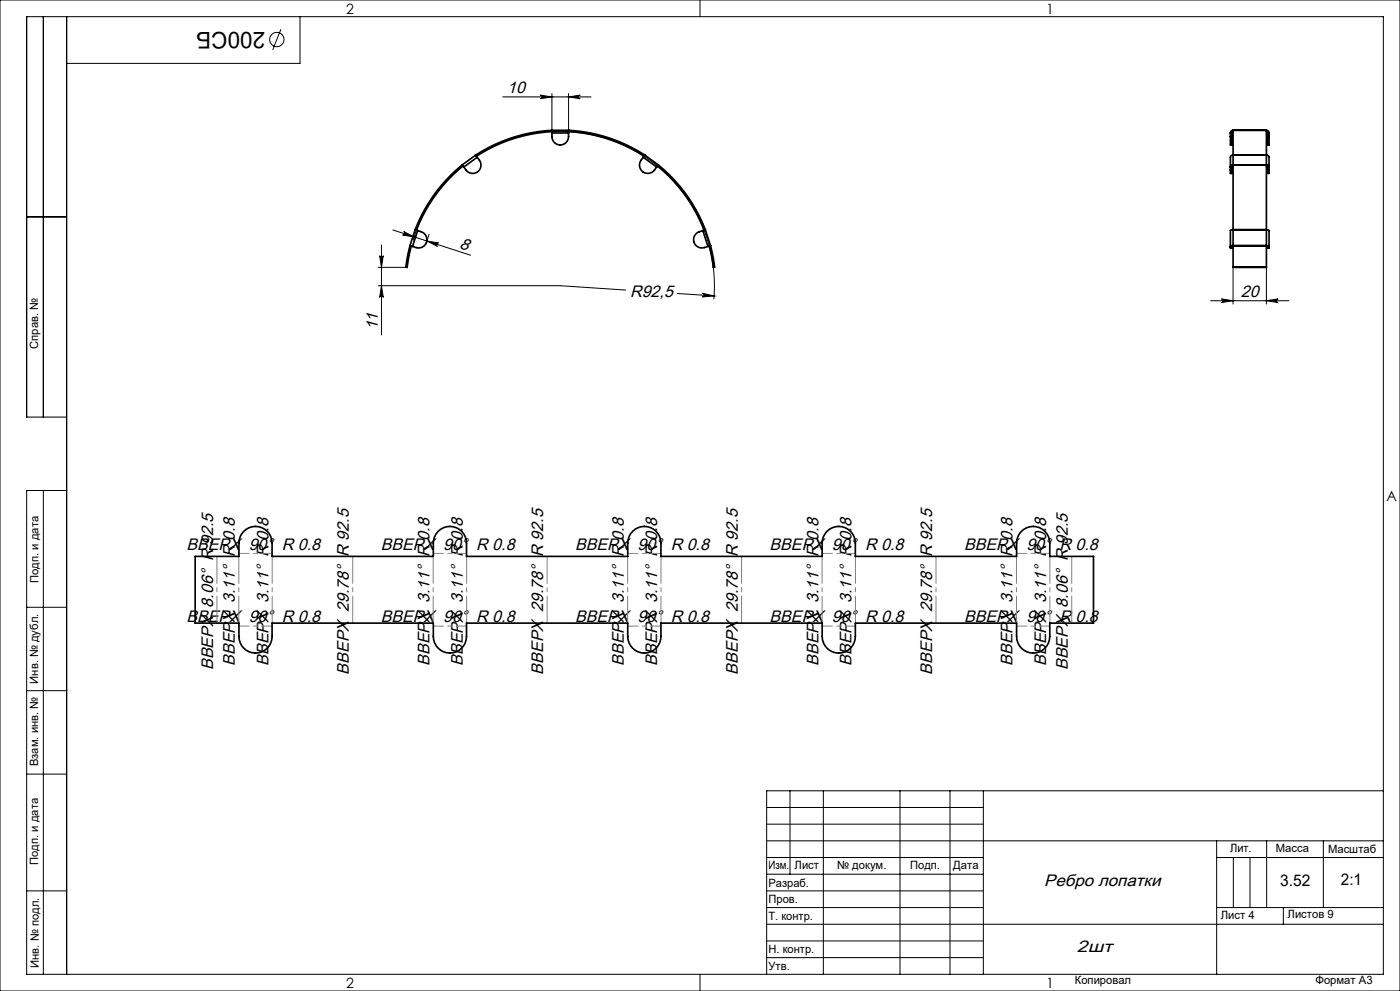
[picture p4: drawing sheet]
<svg xmlns="http://www.w3.org/2000/svg" width="420mm" height="297mm" viewBox="0 0 420 297" stroke-linecap="round" stroke-linejoin="round" font-family="sans-serif">
<g fill="none" stroke="#000" stroke-width=".3">
<path d="M0 0h420v297h-420zM13 5v120M20 5v287M84.3 8.8l-2.5 6.1M90 5v14h-70M210 0v5M150.8 29h26.5M162.1 28.5l3.5 .5-3.5 .6a.54 .54 0 0 0 .5-.6 .54 .54 0 0 0-.5-.5zM165.6 28v11.4a46.3 46.3 0 0 1 48.5 50.3M170.6 29l3.5-.5a.54 .54 0 0 0-.5 .5 .54 .54 0 0 0 .5 .6zM170.6 28v11.4M8 65h12"/>
<path d="M113.9 76.6a.54 .54 0 0 0 .5 .5 .54 .54 0 0 0 .6-.5l-.6 3.5zM114.4 73.4v27M117.9 68.9l23.2 7.6M121.1 69.4l3.2 1.6-3.5-.6a.54 .54 0 0 0 .6-.3 .54 .54 0 0 0-.3-.7zM124.9 69l-.9 3M128.1 72.2l3.5 .6a.54 .54 0 0 0-.7 .4 .54 .54 0 0 0 .3 .6zM128.7 70.2l-.9 3M113.4 85.6h54.7l19.6 1.3M113.4 80.1h8.7M114.4 85.6l.6 3.5a.54 .54 0 0 0-.6-.5 .54 .54 0 0 0-.5 .5zM203.2 88l11 .7M210.8 87.9l3.4 .8-3.5 .3a.54 .54 0 0 0 .5-.5 .54 .54 0 0 0-.4-.6z"/>
<path d="M363.2 90.1h23.4M366.4 89.6l3.5 .5-3.5 .6a.54 .54 0 0 0 .5-.6 .54 .54 0 0 0-.5-.5zM369.9 80.1v11M379.9 90.1l3.5-.5a.54 .54 0 0 0-.5 .5 .54 .54 0 0 0 .5 .6zM379.9 80.1v11M20 125h-12v-120h407v287h-407v-145h12M13 147v145M8 182h12M8 207h12M8 232h12M237 237v25M247 237v55"/>
<path d="M270 237v55M285 237v55M295 237v55M415 237h-185v55M230 257h65M230 242h65M230 247h65M230 252h185M365 252v40M365 257h50M370 257v15M375 257v15"/>
<path d="M380 252v20M397 252v20M8 267h12M230 262h65M230 267h65M230 272h65M230 277h185M365 272h50M385 272v5M210 292v5M230 282h65M230 287h65"/>
<circle cx="83" cy="11.8" r="2.15"/>
</g>
<path d="M71.7 165.9h9.9M130 165.9h10M188.3 165.9h10M246.6 165.9h10M305 165.9h9.9M81.6 187.6h-9.9M140 187.6h-10M198.3 187.6h-10M256.6 187.6h-10M314.9 187.6h-9.9" fill="none" stroke="#808080" stroke-width=".3" stroke-dasharray="15.2 1.3 1.3 1.3" stroke-dashoffset="12.2"/>
<g fill="none" stroke="#808080" stroke-width=".3" stroke-dasharray="15.2 1.3 1.3 1.3" stroke-dashoffset="7.1">
<path d="M65.1 166.7v20M71.6 166.7v20M130 166.7v20M188.3 166.7v20M246.6 166.7v20M304.9 166.7v20M81.7 186.7v-20M105.8 186.7v-20M140 186.7v-20M164.1 186.7v-20M198.3 186.7v-20M222.5 186.7v-20"/>
<path d="M256.6 186.7v-20M280.8 186.7v-20M315 186.7v-20M321.5 186.7v-20"/>
</g>
<g fill="#000">
<path d="M162.1 28.5l3.5 .5-3.5 .6a.54 .54 0 0 0 .5-.6 .54 .54 0 0 0-.5-.5zM170.6 29l3.5-.5a.54 .54 0 0 0-.5 .5 .54 .54 0 0 0 .5 .6zM210.8 87.9a.54 .54 0 0 1 .4 .6 .54 .54 0 0 1-.5 .5l3.5-.3zM366.4 89.6l3.5 .5-3.5 .6a.54 .54 0 0 0 .5-.6 .54 .54 0 0 0-.5-.5zM379.9 90.1l3.5-.5a.54 .54 0 0 0-.5 .5 .54 .54 0 0 0 .5 .6z"/>
<path d="M128.1 72.2l3.5 .6a.54 .54 0 0 0-.7 .4 .54 .54 0 0 0 .3 .6zM121.1 69.4l3.2 1.6-3.5-.6a.54 .54 0 0 0 .6-.3 .54 .54 0 0 0-.3-.7z"/>
<path d="M114.4 85.6l.6 3.5a.54 .54 0 0 0-.6-.5 .54 .54 0 0 0-.5 .5zM113.9 76.6a.54 .54 0 0 0 .5 .5 .54 .54 0 0 0 .6-.5l-.6 3.5z"/>
</g>
<g fill="none" stroke="#000" stroke-width=".5">
<path d="M165.5 39a46.7 46.7 0 0 0-22.8 7.5M165.5 39l.1 .4M165.6 39.4a46.2 46.2 0 0 0-22.6 7.4M165.6 39.8a2.68 2.68 0 0 0 .6 2.8 2.68 2.68 0 0 0 2.8 .7l1.1-1a3.6 3.6 0 0 0 .5-2.5M165.6 39v.8M165.6 39.4h.1M165.6 39h-.1M165.6 39.8h5M165.6 39h5M170.6 39v.8M170.6 39h.1M170.6 39.4h.1"/>
<path d="M170.6 39.4a46.2 46.2 0 0 1 22.6 7.4M170.6 39a46.7 46.7 0 0 1 22.8 7.5M170.6 39v.4M369.1 39.8h.4M369.1 39.8v1.1M369.5 39.8v1.1M369.9 39v7.5M369.9 39h.1M369.9 39a.8 .8 0 0 0-.8 .8M369.9 39.4l-.4 .4M369.9 39h10M379.9 39v7.5"/>
<path d="M379.9 39h.1M379.9 39.4l.4 .4M379.9 39a.8 .8 0 0 1 .8 .8M380.3 39.8h.4M380.3 39.8v1.1M380.7 39.8v1.1M138.6 49.4a46.7 46.7 0 0 0-14 19.4M138.6 49.4l.3 .3M138.7 49.4h.1M138.7 49.4l.4 .7M138.9 49.7a46.3 46.3 0 0 0-14 19.3M138.9 49.7h.1"/>
<path d="M142.7 46.5l.5 .6M142.7 46.5l-4 2.9M142.7 46.5h.1M142.7 46.5l.3 .3M143 46.8h.1M143.2 47.1a2.68 2.68 0 0 1 1.1 2.7 2.68 2.68 0 0 1-1.9 2.1l-1.5-.1a3.6 3.6 0 0 1-1.8-1.7M143.2 47.1l-4.1 3M193 47.1a2.68 2.68 0 0 0-1.1 2.7 2.68 2.68 0 0 0 1.9 2.1l1.4-.1a3.6 3.6 0 0 0 1.8-1.7M193 47.1l4 3M193.2 46.8h.1M193.4 46.5h.1M193.4 46.5l-.2 .3"/>
<path d="M193.4 46.5l-.4 .6M193.4 46.5l4.1 2.9M197.2 49.7h.1M197.2 49.7a46.3 46.3 0 0 1 14 19.3M197.5 49.4l-.5 .7M197.5 49.4h.1M197.5 49.4a46.7 46.7 0 0 1 14.1 19.4M197.5 49.4l-.3 .3M369.1 50.9v1.1h.4v-1.1M369.1 40.9v2.5h.4v-2.5M369.1 50.9h.4M369.1 40.9h.4"/>
<path d="M369.5 50.1v.8M369.9 49.4v19.4M369.9 49.4h.1M369.9 49.4l-.7 .4-.1 .3h.4M369.9 46.5l-.5 .2-.3 .3v3.9M369.9 49.7l-.4 .4M369.9 46.5h.1M369.9 46.5v2.9M369.9 49.4h10M369.9 46.5h10M379.9 49.4v19.4M379.9 49.4h.1"/>
<path d="M379.9 49.4l.8 .4v.3h-.4M379.9 49.7l.4 .4M379.9 46.5l.6 .2 .2 .3v3.9M379.9 46.5h.1M379.9 46.5v2.9M380.3 50.9v1.1h.4v-1.1M380.3 40.9v2.5h.4v-2.5M380.3 50.1v.8M380.3 50.9h.4M380.3 40.9h.4M123 73.6l-1.2 6.5h.4l1.2-6.4M123 73.6l.4 .1"/>
<path d="M123 73.6l.8 .2M123 73.6h.1M123.4 73.7h.1M124.5 68.9l.8 .2M124.5 68.9l-1.5 4.7M124.6 68.8h.1M124.6 68.8l.3 .2M124.9 69h.1M125.3 69.1a2.68 2.68 0 0 1 2.5 1.5 2.68 2.68 0 0 1-.3 2.8l-1.2 .8a3.6 3.6 0 0 1-2.5-.4M125.3 69.1l-1.5 4.7M210.8 69.1a2.68 2.68 0 0 0-2.4 1.5 2.68 2.68 0 0 0 .3 2.8l1.2 .8a3.6 3.6 0 0 0 2.5-.4M210.8 69.1l1.6 4.7"/>
<path d="M211.2 69h.1M211.6 68.8l-.4 .2M211.6 68.9h.1M211.6 68.9l-.8 .2M211.6 68.9l1.5 4.7M212.8 73.7h.1M213.1 73.6l-.7 .2M213.1 73.6h.1M213.2 73.6l1.2 6.5h-.4l-1.2-6.4M213.2 73.6l-.4 .1M369.1 74.2h.4M369.5 73.8v.4"/>
<path d="M369.9 73.6v6.5M369.9 73.6h.1M369.9 73.6l-.8 .2h.4M369.9 73.7l-.4 .1M369.9 68.9l-.8 .2v5.1M369.9 68.8h.1M369.9 73.6h10M369.9 68.9v4.7M369.9 68.8h10M379.9 73.6v6.5M379.9 73.6h.1M379.9 73.6l.8 .2h-.4"/>
<path d="M379.9 73.7l.4 .1M379.9 68.9l.8 .2v5.1M379.9 68.8h.1M379.9 68.9v4.7M380.3 74.2h.4M380.3 73.8v.4M369.9 80.1h10M369.9 80.1h.1M379.9 80.1h.1M58.6 166.7h13.1a9.4 9.4 0 0 1 .8-6.7 5 5 0 0 1 5.6-2 5 5 0 0 1 3.5 4.8v3.9h48.4a9.4 9.4 0 0 1 .8-6.7 5 5 0 0 1 5.6-2 5 5 0 0 1 3.6 4.8v3.9h48.3a9.4 9.4 0 0 1 .9-6.7 5 5 0 0 1 5.6-2 5 5 0 0 1 3.5 4.8v3.9h48.3a9.4 9.4 0 0 1 .9-6.7 5 5 0 0 1 5.6-2 5 5 0 0 1 3.5 4.8v3.9h48.4a9.4 9.4 0 0 1 .8-6.7 5 5 0 0 1 5.6-2 5 5 0 0 1 3.5 4.8v3.9h13.1v20h-13.1a9.4 9.4 0 0 1-.8 6.8 5 5 0 0 1-5.6 2 5 5 0 0 1-3.5-4.8v-4h-48.4a9.4 9.4 0 0 1-.8 6.8 5 5 0 0 1-5.6 2 5 5 0 0 1-3.6-4.8v-4h-48.3a9.4 9.4 0 0 1-.9 6.8 5 5 0 0 1-5.6 2 5 5 0 0 1-3.5-4.8v-4h-48.3a9.4 9.4 0 0 1-.9 6.8 5 5 0 0 1-5.6 2 5 5 0 0 1-3.5-4.8v-4h-48.4a9.4 9.4 0 0 1-.8 6.8 5 5 0 0 1-5.6 2 5 5 0 0 1-3.5-4.8v-4h-13.1z"/>
</g>
<text font-size="6.9" x="79.5" y="9.5" transform="rotate(-180 79.5 9.5)">200СБ</text>
<g font-size="5">
<text x="152.2" y="28">10</text>
<text x="137.7" y="74.2" transform="rotate(18 137.7 74.2)">8</text>
<text x="189" y="89.1">R92,5</text>
<text x="372.2" y="89.1">20</text>
<text x="113.4" y="99" transform="rotate(-90 113.4 99)">11</text>
<text x="55.9" y="164.8">ВВЕРХ 90° R 0.8</text>
<text x="114.2" y="164.8">ВВЕРХ 90° R 0.8</text>
<text x="172.6" y="164.8">ВВЕРХ 90° R 0.8</text>
<text x="230.9" y="164.8">ВВЕРХ 90° R 0.8</text>
<text x="289.2" y="164.8">ВВЕРХ 90° R 0.8</text>
<text x="55.9" y="186.5">ВВЕРХ 90° R 0.8</text>
<text x="114.2" y="186.5">ВВЕРХ 90° R 0.8</text>
<text x="172.6" y="186.5">ВВЕРХ 90° R 0.8</text>
<text x="230.9" y="186.5">ВВЕРХ 90° R 0.8</text>
<text x="289.2" y="186.5">ВВЕРХ 90° R 0.8</text>
<text x="63.9" y="200.8" transform="rotate(-90 63.9 200.8)">ВВЕРХ 8.06° R 92.5</text>
<text x="70.5" y="199.5" transform="rotate(-90 70.5 199.5)">ВВЕРХ 3.11° R 0.8</text>
<text x="80.5" y="199.5" transform="rotate(-90 80.5 199.5)">ВВЕРХ 3.11° R 0.8</text>
<text x="104.7" y="202.2" transform="rotate(-90 104.7 202.2)">ВВЕРХ 29.78° R 92.5</text>
<text x="128.8" y="199.5" transform="rotate(-90 128.8 199.5)">ВВЕРХ 3.11° R 0.8</text>
<text x="138.8" y="199.5" transform="rotate(-90 138.8 199.5)">ВВЕРХ 3.11° R 0.8</text>
<text x="163" y="202.2" transform="rotate(-90 163 202.2)">ВВЕРХ 29.78° R 92.5</text>
<text x="187.1" y="199.5" transform="rotate(-90 187.1 199.5)">ВВЕРХ 3.11° R 0.8</text>
<text x="197.2" y="199.5" transform="rotate(-90 197.2 199.5)">ВВЕРХ 3.11° R 0.8</text>
<text x="221.3" y="202.2" transform="rotate(-90 221.3 202.2)">ВВЕРХ 29.78° R 92.5</text>
<text x="245.5" y="199.5" transform="rotate(-90 245.5 199.5)">ВВЕРХ 3.11° R 0.8</text>
<text x="255.5" y="199.5" transform="rotate(-90 255.5 199.5)">ВВЕРХ 3.11° R 0.8</text>
<text x="279.6" y="202.2" transform="rotate(-90 279.6 202.2)">ВВЕРХ 29.78° R 92.5</text>
<text x="303.8" y="199.5" transform="rotate(-90 303.8 199.5)">ВВЕРХ 3.11° R 0.8</text>
<text x="313.8" y="199.5" transform="rotate(-90 313.8 199.5)">ВВЕРХ 3.11° R 0.8</text>
<text x="320.4" y="200.8" transform="rotate(-90 320.4 200.8)">ВВЕРХ 8.06° R 92.5</text>
<text x="313.2" y="265.5">Ребро лопатки</text>
<text x="323.1" y="285.4">2шт</text>
</g>
<g font-size="4.8">
<text x="384" y="265.6">3.52</text>
<text x="402.3" y="265.3">2:1</text>
</g>
<g font-size="4.2">
<text x="103.8" y="4.2">2</text>
<text x="313.8" y="4.2">1</text>
<text x="415.9" y="150.2">A</text>
<text x="103.8" y="296.2">2</text>
<text x="313.8" y="296.2">1</text>
</g>
<g font-size="3.4">
<text x="11.5" y="104.5" transform="rotate(-90 11.5 104.5)">Справ. №</text>
<text x="11.6" y="174.7" transform="rotate(-90 11.6 174.7)">Подп. и дата</text>
<text x="11.4" y="204.9" transform="rotate(-90 11.4 204.9)">Инв. № дубл.</text>
<text x="11.4" y="229.6" transform="rotate(-90 11.4 229.6)">Взам. инв. №</text>
<text x="369" y="255.5">Лит.</text>
<text x="382.8" y="255.5">Масса</text>
<text x="398.4" y="255.6">Масштаб</text>
<text x="11.4" y="259.2" transform="rotate(-90 11.4 259.2)">Подп. и дата</text>
<text x="230.5" y="260.5">Изм.</text>
<text x="238.4" y="260.4">Лист</text>
<text x="251.1" y="260.4">№ докум.</text>
<text x="273" y="260.4">Подп.</text>
<text x="286" y="260.4">Дата</text>
<text x="230.5" y="265.7">Разраб.</text>
<text x="230.5" y="275.7">Т. контр.</text>
<text x="230.6" y="270.7">Пров.</text>
<text x="366.2" y="275.3">Лист 4</text>
<text x="386.3" y="275.2">Листов 9</text>
<text x="230.6" y="285.7">Н. контр.</text>
<text x="11.6" y="290" transform="rotate(-90 11.6 290)">Инв. № подл.</text>
<text x="230.6" y="290.7">Утв.</text>
<text x="322.5" y="295">Копировал</text>
<text x="394.6" y="295">Формат А3</text>
</g>
</svg>
